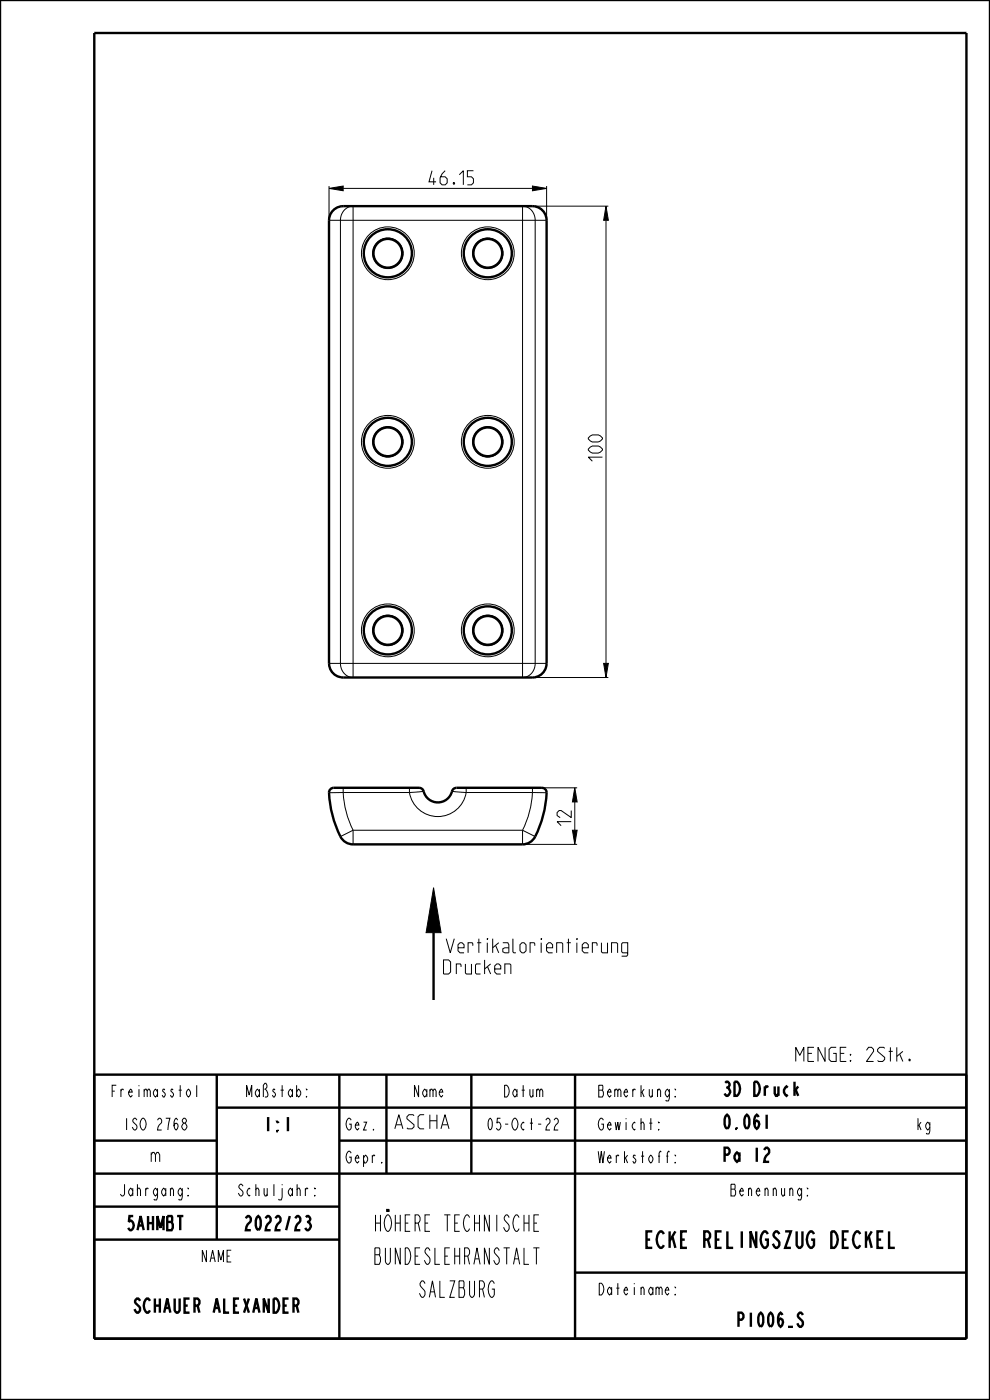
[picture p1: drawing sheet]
<svg xmlns="http://www.w3.org/2000/svg" width="210mm" height="297mm" viewBox="0 0 210 297" stroke-linecap="round" stroke-linejoin="round" font-family="sans-serif">
<path d="M69.8 40l3-.5v1zM112.9 39.5l3 .5-3 .5zM128.5 43.7l.5 3h-1zM128 140.7h1l-.5 3zM121.9 167.1l.5 3h-1zM121.4 176.1h1l-.5 3zM92 188.3l1.6 9.6h-3.2z" fill="#000"/>
<g fill="none" stroke="#000" stroke-width=".21">
<path d="M69.8 40l3-.5v1zM69.8 39.5v7.2M72.8 40h40.1M112.9 39.5l3 .5-3 .5zM115.9 39.5v7.2M110.8 43.7h18.2M128.5 43.7l.5 3h-1zM128.5 46.7v94M110.8 143.7h18.2M128 140.7h1l-.5 3zM110.8 179.1h11.6M112.9 167.1h9.5"/>
<path d="M121.4 176.1h1l-.5 3zM121.9 167.1l.5 3h-1zM121.9 170.1v6M92 188.3l1.6 9.6h-3.2z"/>
</g>
<g fill="none" stroke="#000" stroke-width=".51">
<path d="M0 0h210v297h-210zM20 7h185v277h-185zM92 197.9v14.2M20 228h185v56M46 235h159M46 228v35M72 228v56M82 228v21M100 228v21M122 228v56M20 242h26M20 249h185"/>
<path d="M20 256h52M72 242h133M20 263h52M122 270h83"/>
</g>
<!-- layer: A_RUNDUNGEN -->
<g fill="none" stroke="#000" stroke-width=".51">
<path d="M70.9 44.4a3 3 0 0 1 1.9-.7h40.1a3 3 0 0 1 3 3v94a3 3 0 0 1-3 3h-40.1a3 3 0 0 1-3-3v-94a3 3 0 0 1 1.1-2.3zM70.1 167.4l.7-.3h18.1a1.26 1.26 0 0 1 1.2 1.3 3.2 3.2 0 0 0 3.3 1.8 3.2 3.2 0 0 0 2.6-2.6l.5-.4 .3-.1h18.1l.8 .3a1.71 1.71 0 0 1 .2 1.7 22 22 0 0 1-2.7 8.8 3 3 0 0 1-2.4 1.2h-35.9a3.2 3.2 0 0 1-3.1-2.5 22.1 22.1 0 0 1-2-8.7z"/>
<circle cx="82.3" cy="53.7" r="5.1"/>
<circle cx="82.3" cy="53.7" r="3.1"/>
<circle cx="103.5" cy="53.7" r="5.1"/>
<circle cx="103.5" cy="53.7" r="3.1"/>
<circle cx="82.3" cy="93.7" r="5.1"/>
<circle cx="82.3" cy="93.7" r="3.1"/>
<circle cx="103.5" cy="93.7" r="5.1"/>
<circle cx="103.5" cy="93.7" r="3.1"/>
<circle cx="82.3" cy="133.7" r="5.1"/>
<circle cx="82.3" cy="133.7" r="3.1"/>
<circle cx="103.5" cy="133.7" r="5.1"/>
<circle cx="103.5" cy="133.7" r="3.1"/>
</g>
<g fill="none" stroke="#000" stroke-width=".21">
<path d="M72.4 43.8a3 3 0 0 0-2.6 2.9h46.1a3 3 0 0 0-2.5-2.9M73.2 44.4l.7-.4 1-.3v100a2.85 2.85 0 0 1-2.7-3v-94a3.2 3.2 0 0 1 1-2.3zM110.8 43.7a2.85 2.85 0 0 1 2.7 3v94a2.85 2.85 0 0 1-2.7 3zM72.3 143.7a3 3 0 0 1-2.5-3h46.1a3 3 0 0 1-2.5 3M72.8 168.1a20.1 20.1 0 0 0 2.1 8M72.8 167.1v1M72.8 168.1l-3 .1M72.8 168.1h14.1M74.9 176.1v3M74.9 176.1l-2.7 1.4M74.9 176.1h35.9M86.9 168.1a6.1 6.1 0 0 0 6 5.1 6.1 6.1 0 0 0 6-5.1"/>
<path d="M86.9 167.1v1M89.9 167.9l-3 .2M95.9 167.9l3 .2M98.9 167.1v1M98.9 168.1h14M110.8 176.1v3M110.8 176.1l2.7 1.4M112.9 168.1a20.1 20.1 0 0 1-2.1 8M112.9 168.1l3 .1M112.9 167.1v1"/>
<circle cx="82.3" cy="53.7" r="5.6"/>
<circle cx="82.3" cy="53.7" r="3.3"/>
<circle cx="103.5" cy="53.7" r="5.6"/>
<circle cx="103.5" cy="53.7" r="3.3"/>
<circle cx="82.3" cy="93.7" r="5.6"/>
<circle cx="82.3" cy="93.7" r="3.3"/>
<circle cx="103.5" cy="93.7" r="5.6"/>
<circle cx="103.5" cy="93.7" r="3.3"/>
<circle cx="82.3" cy="133.7" r="5.6"/>
<circle cx="82.3" cy="133.7" r="3.3"/>
<circle cx="103.5" cy="133.7" r="5.6"/>
<circle cx="103.5" cy="133.7" r="3.3"/>
</g>
<g font-size="4.6">
<text x="77.1" y="261.2">HÖHERE TECHNISCHE</text>
<text x="77.1" y="268.2">BUNDESLEHRANSTALT</text>
<text x="133.4" y="264.7">ECKE RELINGSZUG DECKEL</text>
<text x="87.6" y="275.2">SALZBURG</text>
</g>
<g font-size="3.9">
<text x="91" y="39.2">46.15</text>
<text x="127.8" y="97.8" transform="rotate(-90 127.8 97.8)">100</text>
<text x="121.2" y="175.2" transform="rotate(-90 121.2 175.2)">12</text>
<text x="94.1" y="202.1">Vertikalorientierung</text>
<text x="94.1" y="206.6">Drucken</text>
<text x="168.2" y="225.2">MENGE: 2Stk.</text>
<text x="153.2" y="232.5">3D Druck</text>
<text x="55.5" y="240">1:1</text>
<text x="83.2" y="239.5">ASCHA</text>
<text x="153.2" y="239.5">0.061</text>
<text x="31.6" y="246.5">m</text>
<text x="153.2" y="246.5">Pa 12</text>
<text x="26" y="261">5AHMBT</text>
<text x="50.8" y="261">2022/23</text>
<text x="26.1" y="278.5">SCHAUER ALEXANDER</text>
<text x="155.3" y="281.5">P1006_S</text>
</g>
<g font-size="3.3">
<text x="22.3" y="232.7">Freimasstol</text>
<text x="51.2" y="232.7">Maßstab:</text>
<text x="87.1" y="232.7">Name</text>
<text x="106.1" y="232.7">Datum</text>
<text x="127.1" y="232.7">Bemerkung:</text>
<text x="25.2" y="239.7">ISO 2768</text>
<text x="73.2" y="239.7">Gez.</text>
<text x="102.2" y="239.7">05-Oct-22</text>
<text x="127.1" y="239.7">Gewicht:</text>
<text x="194.2" y="239.7">kg</text>
<text x="73.2" y="246.7">Gepr.</text>
<text x="127.1" y="246.7">Werkstoff:</text>
<text x="24.2" y="253.7">Jahrgang:</text>
<text x="49.2" y="253.7">Schuljahr:</text>
<text x="153.7" y="253.7">Benennung:</text>
<text x="42.1" y="267.7">NAME</text>
<text x="127.1" y="274.7">Dateiname:</text>
</g>
</svg>
